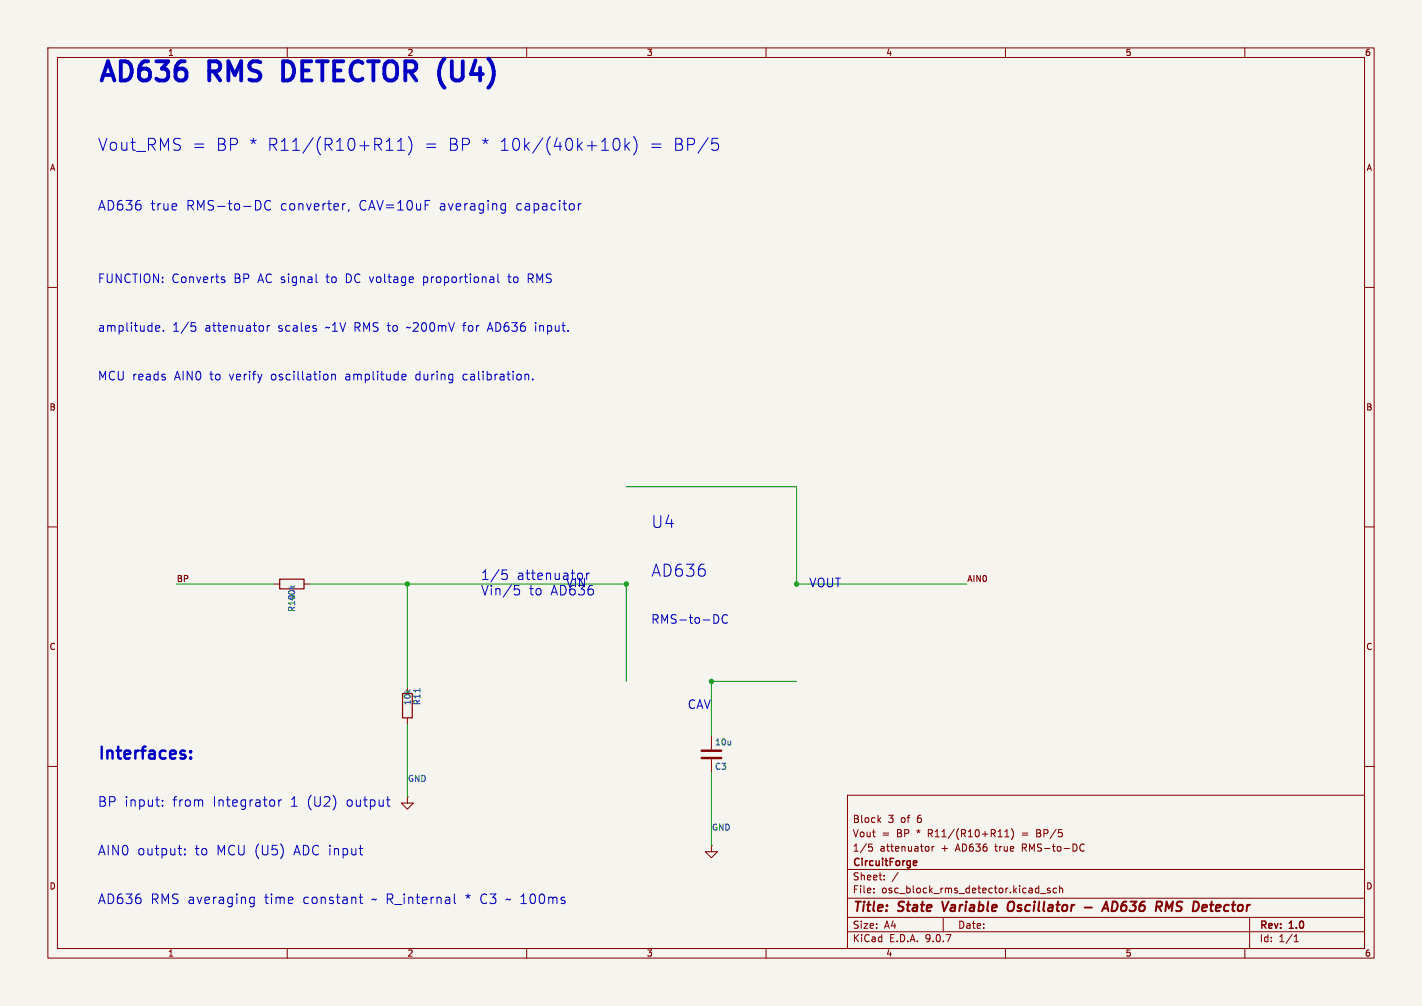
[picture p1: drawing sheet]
(kicad_sch
 (version 20250114)
 (generator "eeschema")
 (generator_version "9.0")
 (paper "A4")
 (title_block
  (title "State Variable Oscillator - AD636 RMS Detector")
  (rev "1.0")
  (company "CircuitForge")
  (comment 1 "1/5 attenuator + AD636 true RMS-to-DC")
  (comment 2 "Vout = BP * R11/(R10+R11) = BP/5")
  (comment 3 "Block 3 of 6"))
 (lib_symbols
  (symbol "R:R"
   (pin_numbers (hide yes))
   (pin_names
    (offset 0)) (exclude_from_sim no) (in_bom yes) (on_board yes)
   (property "Reference" "R" (at 2.032 0 90) (show_name no) (do_not_autoplace no) (effects (font (size 1.27 1.27))))
   (property "Value" "R" (at 0 0 90) (show_name no) (do_not_autoplace no) (effects (font (size 1.27 1.27))))
   (property "Footprint" "" (at -1.778 0 90) (show_name no) (do_not_autoplace no) (hide yes) (effects (font (size 1.27 1.27))))
   (property "Datasheet" "" (at 0 0 0) (show_name no) (do_not_autoplace no) (hide yes) (effects (font (size 1.27 1.27))))
   (property "Description" "Resistor" (at 0 0 0) (show_name no) (do_not_autoplace no) (hide yes) (effects (font (size 1.27 1.27))))
   (symbol "R_0_1"
    (rectangle (start -1.016 -2.54) (end 1.016 2.54) (stroke (width 0.254) (type default)) (fill (type none))))
   (symbol "R_1_1"
    (pin passive line (at 0 3.81 270) (length 1.27) (name "" (effects (font (size 1.27 1.27)))) (number "1" (effects (font (size 1.27 1.27)))))
    (pin passive line (at 0 -3.81 90) (length 1.27) (name "" (effects (font (size 1.27 1.27)))) (number "2" (effects (font (size 1.27 1.27))))))
   (embedded_fonts no))
  (symbol "GND:GND"
   (power)
   (pin_numbers (hide yes))
   (pin_names
    (offset 0) (hide yes)) (exclude_from_sim no) (in_bom yes) (on_board yes)
   (property "Reference" "#PWR" (at 0 -6.35 0) (show_name no) (do_not_autoplace no) (hide yes) (effects (font (size 1.27 1.27))))
   (property "Value" "GND" (at 0 -3.81 0) (show_name no) (do_not_autoplace no) (effects (font (size 1.27 1.27))))
   (property "Footprint" "" (at 0 0 0) (show_name no) (do_not_autoplace no) (hide yes) (effects (font (size 1.27 1.27))))
   (property "Datasheet" "" (at 0 0 0) (show_name no) (do_not_autoplace no) (hide yes) (effects (font (size 1.27 1.27))))
   (property "Description" "Power symbol creates a global label with name \"GND\" , ground" (at 0 0 0) (show_name no) (do_not_autoplace no) (hide yes) (effects (font (size 1.27 1.27))))
   (symbol "GND_0_1"
    (polyline (pts (xy 0 0) (xy 0 -1.27) (xy 1.27 -1.27) (xy 0 -2.54) (xy -1.27 -1.27) (xy 0 -1.27)) (stroke (width 0) (type default)) (fill (type none))))
   (symbol "GND_1_1"
    (pin power_in line (at 0 0 270) (length 0) (name "" (effects (font (size 1.27 1.27)))) (number "1" (effects (font (size 1.27 1.27))))))
   (embedded_fonts no))
  (symbol "C:C"
   (pin_numbers (hide yes))
   (pin_names
    (offset 0.254)) (exclude_from_sim no) (in_bom yes) (on_board yes)
   (property "Reference" "C" (at 0.635 2.54 0) (show_name no) (do_not_autoplace no) (effects (font (size 1.27 1.27)) (justify left)))
   (property "Value" "C" (at 0.635 -2.54 0) (show_name no) (do_not_autoplace no) (effects (font (size 1.27 1.27)) (justify left)))
   (property "Footprint" "" (at 0.9652 -3.81 0) (show_name no) (do_not_autoplace no) (hide yes) (effects (font (size 1.27 1.27))))
   (property "Datasheet" "" (at 0 0 0) (show_name no) (do_not_autoplace no) (hide yes) (effects (font (size 1.27 1.27))))
   (property "Description" "Unpolarized capacitor" (at 0 0 0) (show_name no) (do_not_autoplace no) (hide yes) (effects (font (size 1.27 1.27))))
   (symbol "C_0_1"
    (polyline (pts (xy -2.032 0.762) (xy 2.032 0.762)) (stroke (width 0.508) (type default)) (fill (type none)))
    (polyline (pts (xy -2.032 -0.762) (xy 2.032 -0.762)) (stroke (width 0.508) (type default)) (fill (type none))))
   (symbol "C_1_1"
    (pin passive line (at 0 3.81 270) (length 2.794) (name "" (effects (font (size 1.27 1.27)))) (number "1" (effects (font (size 1.27 1.27)))))
    (pin passive line (at 0 -3.81 90) (length 2.794) (name "" (effects (font (size 1.27 1.27)))) (number "2" (effects (font (size 1.27 1.27))))))
   (embedded_fonts no)))
 (symbol
  (lib_id "R:R")
  (at 60.96 121.92 90)
  (unit 1)
  (exclude_from_sim no)
  (in_bom yes)
  (on_board yes)
  (dnp no)
  (fields_autoplaced no)
  (property "Reference" "R10" (at 60.96 123.952 180) (effects (font (size 1.27 1.27)) (justify left)))
  (property "Value" "40k" (at 60.96 121.92 180) (effects (font (size 1.27 1.27)) (justify left)))
  (pin "1")
  (pin "2"))
 (symbol
  (lib_id "R:R")
  (at 85.09 147.32 0)
  (unit 1)
  (exclude_from_sim no)
  (in_bom yes)
  (on_board yes)
  (dnp no)
  (fields_autoplaced no)
  (property "Reference" "R11" (at 87.122 147.32 90) (effects (font (size 1.27 1.27)) (justify left)))
  (property "Value" "10k" (at 85.09 147.32 90) (effects (font (size 1.27 1.27)) (justify left)))
  (pin "1")
  (pin "2"))
 (symbol
  (lib_id "GND:GND")
  (at 85.09 166.37 0)
  (unit 1)
  (exclude_from_sim no)
  (in_bom yes)
  (on_board yes)
  (dnp no)
  (fields_autoplaced no)
  (property "Reference" "#PWR001" (at 85.09 160.02 0.0000) (hide yes) (effects (font (size 1.27 1.27)) (justify left)))
  (property "Value" "GND" (at 85.09 162.56 0.0000) (effects (font (size 1.27 1.27)) (justify left)))
  (pin "1"))
 (symbol
  (lib_id "C:C")
  (at 148.59 157.48 0)
  (unit 1)
  (exclude_from_sim no)
  (in_bom yes)
  (on_board yes)
  (dnp no)
  (fields_autoplaced no)
  (property "Reference" "C3" (at 149.225 160.02 0.0000) (effects (font (size 1.27 1.27)) (justify left)))
  (property "Value" "10u" (at 149.225 154.94 0.0000) (effects (font (size 1.27 1.27)) (justify left)))
  (pin "1")
  (pin "2"))
 (symbol
  (lib_id "GND:GND")
  (at 148.59 176.53 0)
  (unit 1)
  (exclude_from_sim no)
  (in_bom yes)
  (on_board yes)
  (dnp no)
  (fields_autoplaced no)
  (property "Reference" "#PWR002" (at 148.59 170.18 0.0000) (hide yes) (effects (font (size 1.27 1.27)) (justify left)))
  (property "Value" "GND" (at 148.59 172.72 0.0000) (effects (font (size 1.27 1.27)) (justify left)))
  (pin "1"))
 (wire
  (pts (xy 36.83 121.92) (xy 57.15 121.92))
  (stroke (width 0) (type default)))
 (wire
  (pts (xy 64.77 121.92) (xy 85.09 121.92))
  (stroke (width 0) (type default)))
 (wire
  (pts (xy 85.09 121.92) (xy 85.09 143.51))
  (stroke (width 0) (type default)))
 (wire
  (pts (xy 85.09 151.13) (xy 85.09 166.37))
  (stroke (width 0) (type default)))
 (wire
  (pts (xy 85.09 121.92) (xy 130.81 121.92))
  (stroke (width 0) (type default)))
 (wire
  (pts (xy 130.81 101.6) (xy 166.37 101.6))
  (stroke (width 0) (type default)))
 (wire
  (pts (xy 166.37 101.6) (xy 166.37 142.24))
  (stroke (width 0) (type default)))
 (wire
  (pts (xy 166.37 142.24) (xy 130.81 142.24))
  (stroke (width 0) (type default)))
 (wire
  (pts (xy 130.81 142.24) (xy 130.81 101.6))
  (stroke (width 0) (type default)))
 (wire
  (pts (xy 148.59 142.24) (xy 148.59 153.67))
  (stroke (width 0) (type default)))
 (wire
  (pts (xy 148.59 161.29) (xy 148.59 176.53))
  (stroke (width 0) (type default)))
 (wire
  (pts (xy 166.37 121.92) (xy 201.93 121.92))
  (stroke (width 0) (type default)))
 (junction
  (at 85.09 121.92)
  (diameter 0)
  (color 0 0 0 0))
 (junction
  (at 130.81 121.92)
  (diameter 0)
  (color 0 0 0 0))
 (junction
  (at 148.59 142.24)
  (diameter 0)
  (color 0 0 0 0))
 (junction
  (at 166.37 121.92)
  (diameter 0)
  (color 0 0 0 0))
 (label "BP"
  (at 36.83 121.92 0)
  (effects (font (size 1.27 1.27)) (justify left bottom)))
 (label "AIN0"
  (at 201.93 121.92 0)
  (effects (font (size 1.27 1.27)) (justify left bottom)))
 (text "AD636 RMS DETECTOR (U4)"
  (exclude_from_sim no)
  (at 20.32 15.24 0.0000)
  (effects (font (size 4 4)
    (bold yes)) (justify left)))
 (text "Vout_RMS = BP * R11/(R10+R11) = BP * 10k/(40k+10k) = BP/5"
  (exclude_from_sim no)
  (at 20.32 30.48 0.0000)
  (effects (font (size 2.5 2.5)) (justify left)))
 (text "AD636 true RMS-to-DC converter, CAV=10uF averaging capacitor"
  (exclude_from_sim no)
  (at 20.32 43.18 0.0000)
  (effects (font (size 2 2)) (justify left)))
 (text "FUNCTION: Converts BP AC signal to DC voltage proportional to RMS"
  (exclude_from_sim no)
  (at 20.32 58.42 0.0000)
  (effects (font (size 1.8 1.8)) (justify left)))
 (text "amplitude. 1/5 attenuator scales ~1V RMS to ~200mV for AD636 input."
  (exclude_from_sim no)
  (at 20.32 68.58 0.0000)
  (effects (font (size 1.8 1.8)) (justify left)))
 (text "MCU reads AIN0 to verify oscillation amplitude during calibration."
  (exclude_from_sim no)
  (at 20.32 78.74 0.0000)
  (effects (font (size 1.8 1.8)) (justify left)))
 (text "1/5 attenuator\nVin/5 to AD636"
  (exclude_from_sim no)
  (at 100.33 121.92 0.0000)
  (effects (font (size 2 2)) (justify left)))
 (text "U4"
  (exclude_from_sim no)
  (at 135.89 109.22 0.0000)
  (effects (font (size 2.5 2.5)) (justify left)))
 (text "AD636"
  (exclude_from_sim no)
  (at 135.89 119.38 0.0000)
  (effects (font (size 2.5 2.5)) (justify left)))
 (text "RMS-to-DC"
  (exclude_from_sim no)
  (at 135.89 129.54 0.0000)
  (effects (font (size 1.8 1.8)) (justify left)))
 (text "VIN"
  (exclude_from_sim no)
  (at 118.11 121.92 0.0000)
  (effects (font (size 1.8 1.8)) (justify left)))
 (text "VOUT"
  (exclude_from_sim no)
  (at 168.91 121.92 0.0000)
  (effects (font (size 1.8 1.8)) (justify left)))
 (text "CAV"
  (exclude_from_sim no)
  (at 143.51 147.32 0.0000)
  (effects (font (size 1.8 1.8)) (justify left)))
 (text "Interfaces:"
  (exclude_from_sim no)
  (at 20.32 157.48 0.0000)
  (effects (font (size 2.5 2.5)
    (bold yes)) (justify left)))
 (text "BP input: from Integrator 1 (U2) output"
  (exclude_from_sim no)
  (at 20.32 167.64 0.0000)
  (effects (font (size 2 2)) (justify left)))
 (text "AIN0 output: to MCU (U5) ADC input"
  (exclude_from_sim no)
  (at 20.32 177.8 0.0000)
  (effects (font (size 2 2)) (justify left)))
 (text "AD636 RMS averaging time constant ~ R_internal * C3 ~ 100ms"
  (exclude_from_sim no)
  (at 20.32 187.96 0.0000)
  (effects (font (size 2 2)) (justify left)))
 (sheet_instances
  (path ""
   (page "1")))
 (embedded_fonts no))
